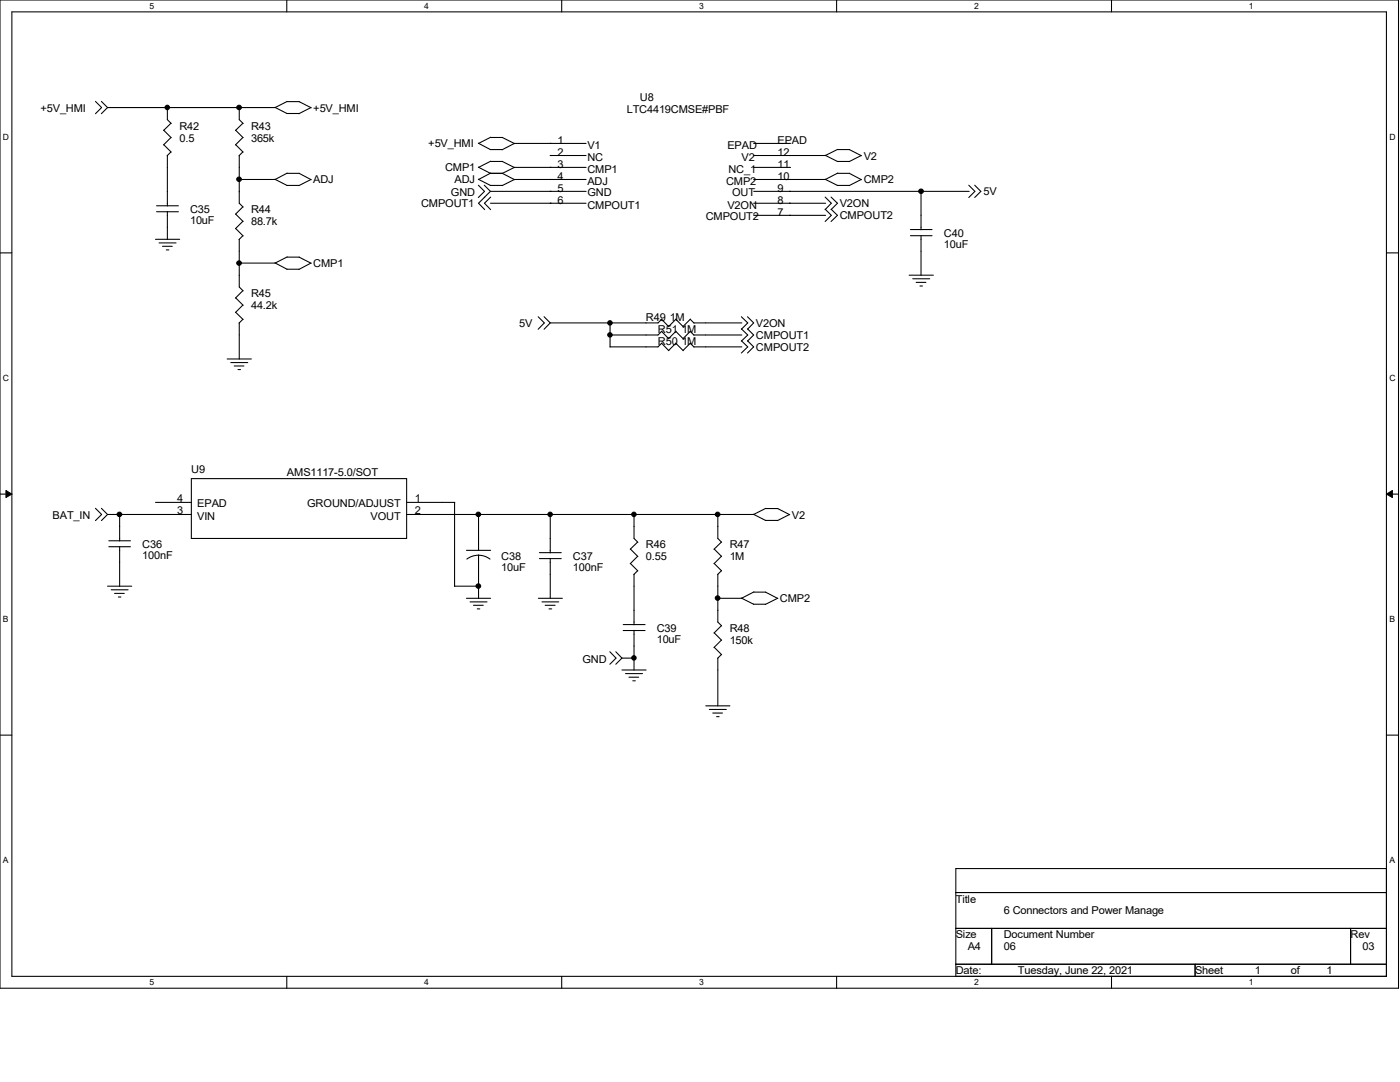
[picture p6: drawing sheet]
<svg xmlns="http://www.w3.org/2000/svg" width="279mm" height="216mm" viewBox="0 0 279 216" stroke-linecap="round" stroke-linejoin="round" font-family="sans-serif">
<path d="M0 0h279.1v197.2h-279.1zM2.4 2.4h274.3v192.4h-274.3z" fill="none" stroke="#000" stroke-width=".21"/>
<g fill="#fff">
<path d="M29.8 .3h.9v1.9h-.9z"/>
<path d="M29.8 195.1h.9v1.9h-.9z"/>
</g>
<path d="M57.2 0v2.4M57.2 194.8v2.4" fill="none" stroke="#000" stroke-width=".21"/>
<g fill="#fff">
<path d="M84.7 .3h.9v1.9h-.9z"/>
<path d="M84.7 195.1h.9v1.9h-.9z"/>
</g>
<path d="M112.1 0v2.4M112.1 194.8v2.4" fill="none" stroke="#000" stroke-width=".21"/>
<g fill="#fff">
<path d="M139.5 .3h1v1.9h-1z"/>
<path d="M139.5 195.1h1v1.9h-1z"/>
</g>
<path d="M167 0v2.4M167 194.8v2.4" fill="none" stroke="#000" stroke-width=".21"/>
<g fill="#fff">
<path d="M194.4 .3h.9v1.9h-.9z"/>
<path d="M194.4 195.1h.9v1.9h-.9z"/>
</g>
<path d="M221.8 0v2.4M221.8 194.8v2.4" fill="none" stroke="#000" stroke-width=".21"/>
<g fill="#fff">
<path d="M249.3 .3h.9v1.9h-.9z"/>
<path d="M249.3 195.1h.9v1.9h-.9z"/>
<path d="M.6 26.4h1.2v1.9h-1.2z"/>
<path d="M277.3 26.4h1.2v1.9h-1.2z"/>
<path d="M.6 74.5h1.2v1.9h-1.2z"/>
<path d="M277.3 74.5h1.2v1.9h-1.2z"/>
</g>
<path d="M0 50.5h2.4M276.7 50.5h2.4" fill="none" stroke="#000" stroke-width=".21"/>
<g fill="#fff">
<path d="M.6 122.6h1.1v1.9h-1.1z"/>
<path d="M277.3 122.6h1.1v1.9h-1.1z"/>
</g>
<path d="M0 98.6h2.4M276.7 98.6h2.4" fill="none" stroke="#000" stroke-width=".21"/>
<path d="M1.2 97.9l1.2 .7-1.2 .7zM276.7 98.6l1.2-.7v1.4z" fill="#000" stroke="#000" stroke-width=".2"/>
<g fill="#fff">
<path d="M.6 170.7h1.1v1.9h-1.1z"/>
<path d="M277.3 170.7h1.1v1.9h-1.1z"/>
</g>
<g fill="none" stroke="#000" stroke-width=".21">
<path d="M19 20.2l1.3 1.3-1.3 1.2M20.2 20.2l1.3 1.3M21.5 21.5l-1.3 1.2M21.5 21.5h33.4M32.7 26l1.5 1.5M32.7 28.9l1.5 1.5M33.4 21.5v2.4l.8 .7M33.4 31v10.1M34.1 24.6l-1.5 1.4M34.1 27.4l-1.5 1.5M34.1 30.3l-.7 .8M47 26l1.5 1.5"/>
<path d="M47 28.9l1.5 1.5-.8 .7M47.8 21.5v2.4l.7 .7M47.8 31v9.6l.7 .7M48.5 24.6l-1.5 1.4M48.5 27.4l-1.5 1.5M54.9 35.8l2.4 1.2M54.9 21.4l2.4 1.2M57.2 22.6h2.5M57.3 34.6h2.4M57.3 20.3h2.4M57.3 34.5l-2.4 1.3h-7.2M57.3 20.2l-2.4 1.3"/>
<path d="M59.7 34.6l2.4 1.3M59.7 20.3l2.4 1.2M62.1 35.8l-2.5 1.2h-2.4M62.1 21.5l-2.5 1.2M95.5 37l1.2 1.2-1.2 1.2M95.5 33.4l2.4 1.2M95.5 28.6l2.4 1.2M95.5 35.8l2.4 1.2M96.6 37l1.3 1.2M97.8 34.6h2.5M97.8 37h2.4M97.8 29.8h2.4"/>
<path d="M97.9 38.2l-2.4 2.4 1.2 1.2M97.9 38.2h19.1M97.9 32.2h2.4M97.9 27.4h2.4M97.9 39.3l-1.2 1.3 1.2 1.2M97.9 32.2l-2.4 1.2M97.9 27.4l-2.4 1.2M97.9 34.5l-2.4 1.3M100.2 32.2l2.5 1.2M100.2 27.4l2.5 1.2-2.5 1.3M100.2 34.6l2.5 1.3M102.6 28.6h14.4"/>
<path d="M109.8 35.8h.1M109.8 33.4h.1M109.8 38.2h.1M109.8 31h.1M109.8 28.6h.1M109.8 31h7.2M117 35.8h-14.3l-2.5 1.2M117 33.4h-14.3l-2.5 1.2M150.4 35.8h14.4M150.4 33.4h7.2M150.4 28.6h7.2M150.4 38.2h43"/>
<path d="M150.4 31h14.4M157.6 35.8h.1M157.6 28.6h.1M157.6 33.4h.1M157.6 38.2h.1M157.6 31h.1M164.7 39.3l1.2 1.3-1.2 1.2M164.7 35.8l2.4 1.2M164.7 31l2.4 1.2M165.9 39.3l1.2 1.3-1.2 1.2M167.1 37h2.4M167.1 32.2h2.4"/>
<path d="M167.1 34.6h2.4M167.1 29.8h2.4M167.2 34.5l-2.5 1.3M167.2 29.8l-2.5 1.2M169.5 34.6l2.4 1.3M169.5 29.8l2.4 1.3M171.9 35.8l-2.4 1.2M171.9 31l-2.4 1.3M183.8 38.1v7.7M193.3 37l1.3 1.2-1.3 1.2M194.5 37l1.2 1.2-1.2 1.2M31 47.8h4.9"/>
<path d="M31.2 42.2h4.4M31.2 41.1h4.4M31.7 48.5h3.4M32.4 49.1h2M33.2 49.9h.5M33.4 42.2v5.6M47 42.7l1.5 1.5M47 45.6l1.5 1.5M47 59.4l1.5 1.5M47.8 47.8v9.5l.7 .7M48.5 41.3l-1.5 1.5M48.5 44.2l-1.5 1.4"/>
<path d="M48.5 47l-.8 .8M48.5 58l-1.5 1.5M54.9 52.5l2.4 1.2M57.2 53.7h2.5M57.3 51.3h2.4M57.3 51.3l-2.4 1.2h-7.2M59.7 51.3l2.4 1.2M62.1 52.5l-2.5 1.3M97.9 40.6h19.1M109.8 40.6h.1M150.4 40.6h14.4M150.4 43h14.4"/>
<path d="M157.6 43h.1M157.6 40.6h.1M164.7 41.7l1.2 1.3-1.2 1.2M165.9 41.7l1.2 1.3-1.2 1.2M181.4 54.9h4.9M181.7 47h4.3M181.7 45.8h4.3M182.2 55.6h3.3M182.8 56.3h2M183.6 57.1h.5M183.8 47v7.9M45.3 71.6h4.9"/>
<path d="M46.1 72.3h3.3M46.7 73h2M47 62.3l1.5 1.5M47.5 73.7h.5M47.8 64.4v7.3M48.5 60.9l-1.5 1.5M48.5 63.7l-.8 .8M107.4 63.2l1.2 1.2-1.2 1.3M108.6 63.2l1.2 1.2M109.8 64.4l-1.2 1.3M121.8 64.4v4.9M132 63.7l1.5 1.5"/>
<path d="M132 68.5l1.5 1.5M132 66.1l1.5 1.5M132.1 63.7l-.8 .7h-21.5M132.1 68.5l-.8 .7h-9.5M132.1 66.1l-.8 .7h-9.5M134.9 63.7l1.5 1.5M134.9 68.5l1.5 1.5M134.9 66.1l1.5 1.5M134.9 63.7l-1.5 1.5M134.9 68.5l-1.5 1.4M134.9 66.1l-1.5 1.5M137.8 63.7l.7 .8"/>
<path d="M137.8 68.5l.7 .8M137.8 66.1l.7 .8M137.8 63.7l-1.5 1.5M137.8 68.5l-1.5 1.4M137.8 66.1l-1.5 1.5M138.5 64.4h9.5M138.5 69.2h9.5M138.5 66.8h9.5M148 63.2l1.2 1.2-1.2 1.3M148 65.6l1.2 1.2-1.2 1.3M148 68l1.2 1.2-1.2 1.2M149.2 63.2l1.2 1.2-1.2 1.3"/>
<path d="M149.2 65.6l1.2 1.2-1.2 1.3M149.2 68l1.2 1.2-1.2 1.2M38.2 95.5h43v11.9h-43zM19 101.4l1.3 1.3-1.3 1.2M20.2 101.4l1.3 1.3M21.5 102.7l-1.3 1.2M21.5 117h4.8M21.5 102.7h16.7M21.7 109.1h4.3M21.7 107.9h4.3M22.2 117.7h3.4M22.9 118.4h1.9"/>
<path d="M23.6 119.1h.5M23.9 102.7v5.2M23.9 109.1v7.9M31 100.2h7.2M81.2 100.2h9.6M81.2 102.7h69.3M90.7 117h4.8M90.7 100.2v16.8M93.1 119.4h4.8M93.1 109.8h4.8M95.5 110.8l1 .1 1.3 .7M95.5 110.8l-1 .1-1.3 .7"/>
<path d="M95.5 102.7v7.1M95.5 110.8v8.6M107.4 119.4h4.8M107.7 111.5h4.3M107.7 110.3h4.3M109.8 102.7v7.6M109.8 111.4v8M125.8 109.6l1.5 1.4M125.8 112.4l1.5 1.5M126.5 102.7v4.7l.8 .8M126.5 114.6v10.1M127.3 108.2l-1.5 1.4"/>
<path d="M127.3 111l-1.5 1.5M127.3 113.9l-.8 .7M142.5 109.6l1.5 1.4M142.5 112.4l1.5 1.5M143.3 114.6v9.5l.7 .8M143.3 102.7v4.7l.7 .8M144 108.2l-1.5 1.4M144 111l-1.5 1.5M144 113.9l-.8 .7M148 119.3l2.4 1.3M150.4 102.6l2.4 1.2M150.4 118.2h2.4"/>
<path d="M150.5 118.1l-2.5 1.3h-4.8M152.7 103.8h2.5M152.8 101.5h2.4l2.4 1.2M152.8 118.2l2.4 1.2M152.8 101.4l-2.4 1.3M155.2 119.4l-2.5 1.2M157.6 102.7l-2.4 1.2M93.8 120.1h3.4M94.5 120.8h1.9M95.2 121.5h.6M108.2 120.1h3.3M108.8 120.8h2"/>
<path d="M109.6 121.5h.5M121.7 130l1.2 1.3-1.2 1.2M122.9 130l1.2 1.3M124.1 131.3l-1.2 1.2M124.1 133.7h4.8M124.1 131.3h2.5M124.4 125.8h4.3M124.4 124.6h4.3M124.8 134.4h3.4M125.5 135.1h2M126.3 135.8h.5M126.5 125.8v7.9"/>
<path d="M142.5 126.3l1.5 1.5M142.5 129.2l1.5 1.4M143.3 131.3v9.6M144 124.8l-1.5 1.5M144 127.7l-1.5 1.5M144 130.6l-.8 .8M150.4 120.6h2.4M0 146.7h2.4M140.8 140.8h4.9M141.6 141.6h3.3M142.2 142.3h2M143 143h.5"/>
<path d="M276.7 146.7h2.4M190.8 173.3h85.9v21.5h-85.9zM190.8 178.1h85.9M190.8 185.3h85.9M190.8 192.4h85.9M197.9 185.3v7.1M238.5 192.4v2.4M269.5 185.3v7.1"/>
</g>
<g fill="#000" stroke="#000" stroke-width=".21">
<circle cx="33.4" cy="21.4" r=".44"/>
<circle cx="47.7" cy="21.4" r=".46"/>
<circle cx="47.7" cy="35.8" r=".46"/>
<circle cx="183.8" cy="38.2" r=".46"/>
<circle cx="47.7" cy="52.5" r=".46"/>
<circle cx="121.7" cy="66.8" r=".44"/>
<circle cx="121.7" cy="64.4" r=".44"/>
<circle cx="23.8" cy="102.6" r=".46"/>
<circle cx="95.5" cy="102.6" r=".46"/>
<circle cx="95.5" cy="116.9" r=".46"/>
<circle cx="109.8" cy="102.6" r=".44"/>
<circle cx="126.5" cy="102.6" r=".44"/>
<circle cx="143.2" cy="102.6" r=".46"/>
<circle cx="143.2" cy="119.3" r=".46"/>
<circle cx="126.5" cy="131.3" r=".44"/>
</g>
<g font-size="2.2">
<text x="8.1" y="22.3">+5V_HMI</text>
<text x="62.5" y="22.3">+5V_HMI</text>
<text x="125.1" y="22.5">LTC4419CMSE#PBF</text>
<text x="127.7" y="20.1">U8</text>
<text x="35.8" y="25.9">R42</text>
<text x="35.8" y="28.2">0.5</text>
<text x="50.1" y="25.9">R43</text>
<text x="50.1" y="28.2">365k</text>
<text x="85.5" y="29.4">+5V_HMI</text>
<text x="111.2" y="28.7">1</text>
<text x="117.2" y="29.7">V1</text>
<text x="145.2" y="29.7">EPAD</text>
<text x="155.2" y="28.7">EPAD</text>
<text x="88.8" y="34.2">CMP1</text>
<text x="111.2" y="35.9">4</text>
<text x="111.2" y="33.5">3</text>
<text x="111.2" y="31.1">2</text>
<text x="117.2" y="34.5">CMP1</text>
<text x="117.2" y="32">NC</text>
<text x="145.4" y="34.5">NC_1</text>
<text x="148" y="32">V2</text>
<text x="155.2" y="35.9">10</text>
<text x="155.2" y="33.5">11</text>
<text x="155.2" y="31.1">12</text>
<text x="172.4" y="31.8">V2</text>
<text x="62.5" y="36.6">ADJ</text>
<text x="84" y="41.4">CMPOUT1</text>
<text x="90" y="39.2">GND</text>
<text x="90.7" y="36.6">ADJ</text>
<text x="111.2" y="40.6">6</text>
<text x="111.2" y="38.3">5</text>
<text x="117.2" y="36.8">ADJ</text>
<text x="117.2" y="41.6">CMPOUT1</text>
<text x="117.2" y="39.2">GND</text>
<text x="144.9" y="36.8">CMP2</text>
<text x="145.2" y="41.6">V2ON</text>
<text x="146.1" y="39.2">OUT</text>
<text x="155.2" y="38.3">9</text>
<text x="155.2" y="40.6">8</text>
<text x="167.6" y="41.4">V2ON</text>
<text x="172.4" y="36.6">CMP2</text>
<text x="196.3" y="39">5V</text>
<text x="37.9" y="42.5">C35</text>
<text x="37.9" y="44.7">10uF</text>
<text x="50.1" y="42.5">R44</text>
<text x="50.1" y="45">88.7k</text>
<text x="140.8" y="44">CMPOUT2</text>
<text x="155.2" y="43.1">7</text>
<text x="167.6" y="43.8">CMPOUT2</text>
<text x="188.4" y="47.3">C40</text>
<text x="62.5" y="53.3">CMP1</text>
<text x="188.4" y="49.5">10uF</text>
<text x="50.1" y="59.3">R45</text>
<text x="50.1" y="61.7">44.2k</text>
<text x="103.6" y="65.2">5V</text>
<text x="128.9" y="64">R49</text>
<text x="133.7" y="64">1M</text>
<text x="150.9" y="65.2">V2ON</text>
<text x="131.3" y="68.8">R50</text>
<text x="131.3" y="66.4">R51</text>
<text x="136.1" y="68.8">1M</text>
<text x="136.1" y="66.4">1M</text>
<text x="150.9" y="67.6">CMPOUT1</text>
<text x="150.9" y="70">CMPOUT2</text>
<text x="38.2" y="94.4">U9</text>
<text x="57.3" y="95.1">AMS1117-5.0/SOT</text>
<text x="35.3" y="100.2">4</text>
<text x="39.4" y="101.3">EPAD</text>
<text x="61.3" y="101.3">GROUND/ADJUST</text>
<text x="82.8" y="100.2">1</text>
<text x="10.5" y="103.5">BAT_IN</text>
<text x="35.3" y="102.6">3</text>
<text x="39.4" y="103.7">VIN</text>
<text x="74" y="103.7">VOUT</text>
<text x="82.8" y="102.6">2</text>
<text x="158" y="103.5">V2</text>
<text x="28.4" y="109.4">C36</text>
<text x="28.4" y="111.5">100nF</text>
<text x="100" y="111.8">C38</text>
<text x="100" y="114">10uF</text>
<text x="114.3" y="111.8">C37</text>
<text x="114.3" y="114">100nF</text>
<text x="128.9" y="109.4">R46</text>
<text x="128.9" y="111.8">0.55</text>
<text x="145.6" y="109.4">R47</text>
<text x="145.6" y="111.8">1M</text>
<text x="155.7" y="120.1">CMP2</text>
<text x="131.1" y="126.1">C39</text>
<text x="131.1" y="128.3">10uF</text>
<text x="145.6" y="126.1">R48</text>
<text x="145.6" y="128.5">150k</text>
<text x="116.2" y="132.3">GND</text>
<text x="190.7" y="180.1">Title</text>
<text x="200.3" y="182.5">6 Connectors and Power Manage</text>
<text x="190.7" y="187.2">Size</text>
<text x="193.1" y="189.7">A4</text>
<text x="200.3" y="189.7">06</text>
<text x="200.3" y="187.2">Document Number</text>
<text x="269.5" y="187.2">Rev</text>
<text x="271.9" y="189.7">03</text>
<text x="190.7" y="194.4">Date:</text>
<text x="203.2" y="194.4">Tuesday, June 22, 2021</text>
<text x="238.5" y="194.4">Sheet</text>
<text x="250.4" y="194.4">1</text>
<text x="257.6" y="194.4">of</text>
<text x="264.8" y="194.4">1</text>
</g>
<g font-size="1.7">
<text x="29.8" y="1.8">5</text>
<text x="84.7" y="1.8">4</text>
<text x="139.5" y="1.8">3</text>
<text x="194.4" y="1.8">2</text>
<text x="249.3" y="1.8">1</text>
<text x=".6" y="27.9">D</text>
<text x="277.3" y="27.9">D</text>
<text x=".6" y="76">C</text>
<text x="277.3" y="76">C</text>
<text x=".6" y="124.2">B</text>
<text x="277.3" y="124.2">B</text>
<text x=".6" y="172.3">A</text>
<text x="277.3" y="172.3">A</text>
<text x="29.8" y="196.6">5</text>
<text x="84.7" y="196.6">4</text>
<text x="139.5" y="196.6">3</text>
<text x="194.4" y="196.6">2</text>
<text x="249.3" y="196.6">1</text>
</g>
</svg>
